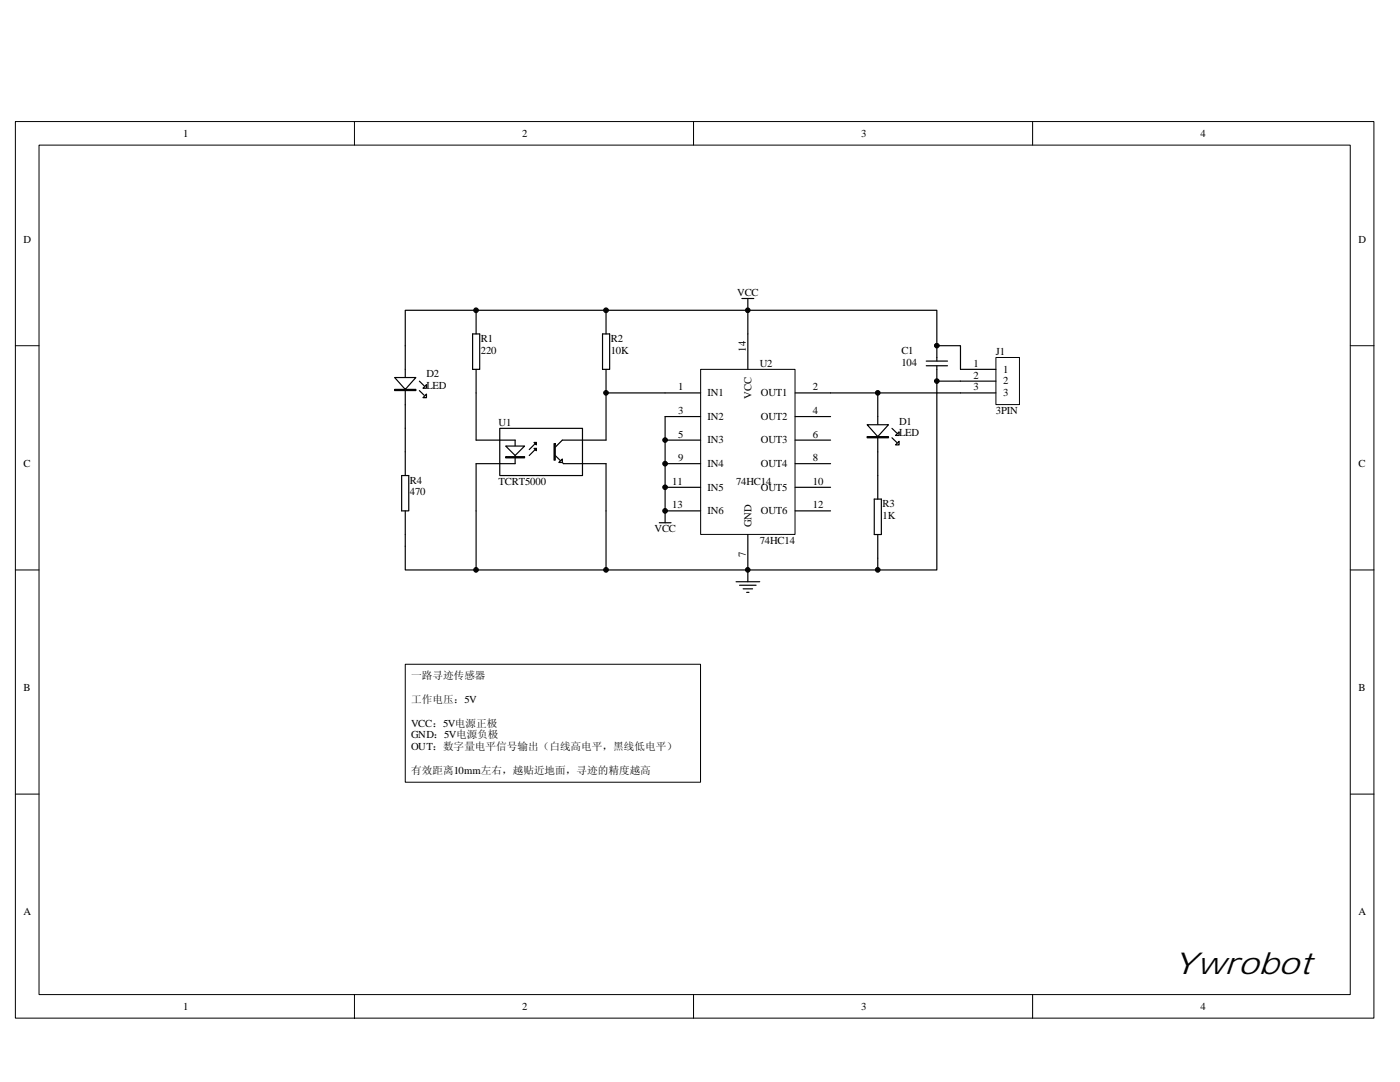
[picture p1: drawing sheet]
<svg xmlns="http://www.w3.org/2000/svg" width="279mm" height="216mm" viewBox="0 0 279 216" stroke-linecap="round" stroke-linejoin="round" font-family="sans-serif">
<g fill="none" stroke="#000" stroke-width=".2">
<path d="M3.1 24.3h271.1v178.9h-271.1zM7.8 29h261.7v169.5h-261.7zM70.7 24.3v4.7M138.4 24.3v4.7M206.1 24.3v4.7M3.1 69h4.7M269.5 69h4.7M3.1 113.7h4.7M269.5 113.7h4.7M3.1 158.5h4.7M269.5 158.5h4.7M70.7 198.5v4.7"/>
<path d="M138.4 198.5v4.7M206.1 198.5v4.7"/>
</g>
<path d="M139.8 73.7h18.9v32.9h-18.9z" fill="#fff"/>
<path d="M139.8 73.7h18.9v32.9h-18.9z" fill="none" stroke="#000" stroke-width=".2"/>
<g fill="none" stroke="#000" stroke-width=".24">
<path d="M132.7 78.4h7.1M149.2 66.6v7.1M158.7 78.4h7.1M95 87.8h7.8v4.7h-7.8M107 89.5l-1.4 1.4M107 88.3l-1.4 1.4M110.8 90.9l1.7 1.6h8.4M120.9 87.8h-8.7l-1.4 1.4M132.7 83.1h7.1M132.7 87.8h7.1M132.7 92.5h7.1M132.7 97.2h7.1"/>
<path d="M158.7 83.1h7.1M158.7 87.8h7.1M158.7 92.5h7.1M158.7 97.2h7.1M132.7 101.9h7.1M149.2 106.7v7M158.7 101.9h7.1"/>
</g>
<g fill="#fff" stroke="#000" stroke-width=".24">
<path d="M100.9 89h3.8l-1.9 1.9z"/>
<path d="M106.6 88.3h.4v.5z"/>
<path d="M106.6 89.5h.4v.4z"/>
<path d="M112.2 91.6v.7h-.7z"/>
<path d="M100.9 91.1h3.8v.3h-3.8z" fill-rule="evenodd"/>
<path d="M110.6 88.5v3.3h.2v-3.3z" fill-rule="evenodd"/>
</g>
<g fill="none" stroke="#000" stroke-width=".24">
<path d="M94.3 66.6h1.4v7.1h-1.4zM95 61.9v4.7M95 73.7v4.7M120.2 66.6h1.5v7.1h-1.5zM120.9 61.9v4.7M120.9 73.7v4.7M175.2 78.4v21.2M95 92.5v9.4M99.7 85.5h16.5v9.4h-16.5zM174.5 99.6h1.4v7.1h-1.4zM178 87.4l1 .9M178 85.5l1 .9"/>
<path d="M175.2 106.7v4.7"/>
</g>
<g fill="#fff" stroke="#000" stroke-width=".24">
<path d="M173.1 84.8h4.2l-2.1 2.3z"/>
<path d="M179.4 88.1v.7h-.7z"/>
<path d="M179.4 86.2v.7h-.7z"/>
<path d="M173.1 87.1h4.2v.3h-4.2z" fill-rule="evenodd"/>
</g>
<g fill="none" stroke="#000" stroke-width=".24">
<path d="M148.1 59.6h2.3M149.2 59.6v2.3M120.9 78.4h11.8M184.8 73h4.3M184.8 72.1h4.3M187 69v3.1M187 73v3.1M120.9 92.5v9.4M132.7 83.1v21.2M131.6 104.3h2.3M146.9 116.1h4.7M147.6 116.8h3.3"/>
<path d="M148.3 117.5h1.9M149 118.2h.5M149.2 113.7v2.4"/>
</g>
<path d="M198.8 71.4h4.7v9.3h-4.7z" fill="#fff"/>
<path d="M198.8 71.3h4.7v9.4h-4.7z" fill="none" stroke="#000" stroke-width=".2"/>
<g fill="none" stroke="#000" stroke-width=".24">
<path d="M80.9 69v16.5M83.7 77.9l.9 1M83.7 76.1l.9 .9M95 61.9h92v7.1h4.7v4.7h7.1M95 78.4v9.4M120.9 78.4v9.4M149.2 61.9v4.7M165.8 78.4h33M198.8 76.1h-11.8v37.6h-92v-11.8M80.2 94.9h1.4v7h-1.4zM80.9 90.2v4.7M80.9 101.9v4.8"/>
<path d="M120.9 101.9v11.8M175.2 111.4v2.3"/>
</g>
<g fill="#fff" stroke="#000" stroke-width=".24">
<path d="M78.8 75.3h4.2l-2.1 2.4z"/>
<path d="M85.1 78.6v.8h-.7z"/>
<path d="M85.1 76.8v.7h-.7z"/>
<path d="M78.8 77.7h4.2v.2h-4.2z" fill-rule="evenodd"/>
</g>
<path d="M95 61.9h-14.1v7.1M80.9 85.5v4.7M80.9 106.7v7h14.1" fill="none" stroke="#000" stroke-width=".24"/>
<path d="M80.9 132.6h58.9v23.5h-58.9z" fill="#fff"/>
<path d="M80.9 132.5h58.9v23.6h-58.9z" fill="none" stroke="#000" stroke-width=".2"/>
<g fill="#000" stroke="#000" stroke-width=".2">
<circle cx="95" cy="61.9" r=".46"/>
<circle cx="120.9" cy="61.9" r=".47"/>
<circle cx="120.9" cy="78.4" r=".46"/>
<circle cx="149.2" cy="61.9" r=".46"/>
<circle cx="175.2" cy="78.4" r=".46"/>
<circle cx="187" cy="76" r=".46"/>
<circle cx="187" cy="69" r=".46"/>
<circle cx="132.7" cy="92.5" r=".47"/>
<circle cx="132.7" cy="87.8" r=".46"/>
<circle cx="132.7" cy="97.2" r=".46"/>
<circle cx="95" cy="113.7" r=".46"/>
<circle cx="120.9" cy="113.7" r=".47"/>
<circle cx="132.7" cy="101.9" r=".47"/>
<circle cx="149.2" cy="113.7" r=".46"/>
<circle cx="175.2" cy="113.7" r=".47"/>
</g>
<text font-size="6.4" x="234.1" y="194.3">Ywrobot</text>
<g font-size="2.1">
<text x="36.6" y="27.3">1</text>
<text x="104.2" y="27.3">2</text>
<text x="171.9" y="27.3">3</text>
<text x="239.6" y="27.3">4</text>
<text x="4.7" y="48.5">D</text>
<text x="271.1" y="48.5">D</text>
<text x="147.1" y="59.1">VCC</text>
<text x="96" y="68.2">R1</text>
<text x="96" y="70.6">220</text>
<text x="121.9" y="68.2">R2</text>
<text x="121.9" y="70.6">10K</text>
<text x="148.8" y="70.2" transform="rotate(-90 148.8 70.2)">14</text>
<text x="179.9" y="70.6">C1</text>
<text x="198.8" y="70.8">J1</text>
<text x="85.1" y="75.3">D2</text>
<text x="85.1" y="77.7">LED</text>
<text x="135.3" y="77.9">1</text>
<text x="151.6" y="73.2">U2</text>
<text x="162.2" y="77.9">2</text>
<text x="179.9" y="72.9">104</text>
<text x="194.3" y="73.2">1</text>
<text x="194.3" y="75.5">2</text>
<text x="194.3" y="77.9">3</text>
<text x="200.2" y="74.4">1</text>
<text x="200.2" y="76.7">2</text>
<text x="135.3" y="82.6">3</text>
<text x="141.2" y="79.1">IN1</text>
<text x="141.2" y="83.8">IN2</text>
<text x="150" y="79.6" transform="rotate(-90 150 79.6)">VCC</text>
<text x="151.8" y="79.1">OUT1</text>
<text x="151.8" y="83.8">OUT2</text>
<text x="162.2" y="82.6">4</text>
<text x="198.8" y="82.6">3PIN</text>
<text x="200.2" y="79.1">3</text>
<text x="99.5" y="85">U1</text>
<text x="135.3" y="87.3">5</text>
<text x="141.2" y="88.5">IN3</text>
<text x="151.8" y="88.5">OUT3</text>
<text x="162.2" y="87.3">6</text>
<text x="179.4" y="84.7">D1</text>
<text x="179.4" y="87.1">LED</text>
<text x="4.7" y="93.2">C</text>
<text x="135.3" y="92">9</text>
<text x="141.2" y="93.2">IN4</text>
<text x="151.8" y="93.2">OUT4</text>
<text x="162.2" y="92">8</text>
<text x="271.1" y="93.2">C</text>
<text x="81.8" y="96.5">R4</text>
<text x="81.8" y="98.8">470</text>
<text x="99.5" y="96.7">TCRT5000</text>
<text x="134.2" y="96.7">11</text>
<text x="134.2" y="101.4">13</text>
<text x="141.2" y="97.9">IN5</text>
<text x="146.9" y="96.7">74HC14</text>
<text x="151.8" y="97.9">OUT5</text>
<text x="162.2" y="96.7">10</text>
<text x="162.2" y="101.4">12</text>
<text x="176.1" y="101.2">R3</text>
<text x="130.6" y="106.2">VCC</text>
<text x="141.2" y="102.6">IN6</text>
<text x="150" y="105.2" transform="rotate(-90 150 105.2)">GND</text>
<text x="151.8" y="102.6">OUT6</text>
<text x="176.1" y="103.5">1K</text>
<text x="148.8" y="111.1" transform="rotate(-90 148.8 111.1)">7</text>
<text x="151.6" y="108.5">74HC14</text>
<text x="4.7" y="137.9">B</text>
<text x="82" y="135.6">一路寻迹传感器</text>
<text x="271.1" y="137.9">B</text>
<text x="82" y="140.3">工作电压：5V</text>
<text x="82" y="145">VCC：5V电源正极</text>
<text x="82" y="147.3">GND：5V电源负极</text>
<text x="82" y="149.7">OUT：数字量电平信号输出（白线高电平，黑线低电平）</text>
<text x="82" y="154.4">有效距离10mm左右，越贴近地面，寻迹的精度越高</text>
<text x="4.7" y="182.7">A</text>
<text x="271.1" y="182.7">A</text>
<text x="36.6" y="201.5">1</text>
<text x="104.2" y="201.5">2</text>
<text x="171.9" y="201.5">3</text>
<text x="239.6" y="201.5">4</text>
</g>
</svg>
